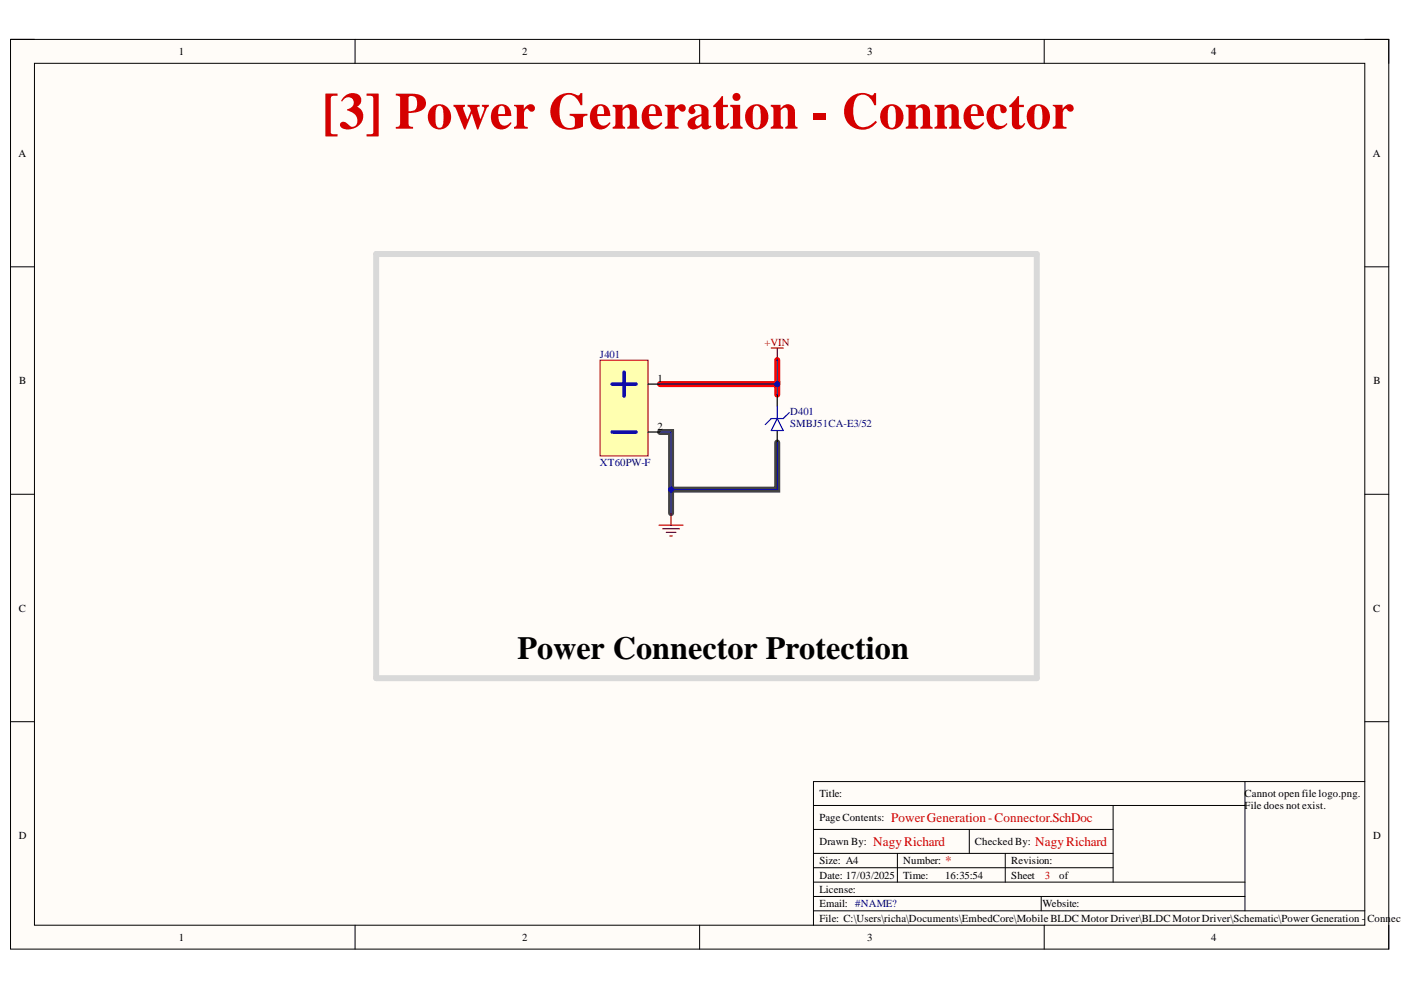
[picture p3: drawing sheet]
<svg xmlns="http://www.w3.org/2000/svg" width="297mm" height="210mm" viewBox="0 0 297 210" stroke-linecap="round" stroke-linejoin="round" font-family="sans-serif">
<path d="M2.2 8.4h292.2v192.8h-292.2z" fill-rule="evenodd" fill="#fffcf8"/>
<path d="M2.2 8.4h292.2v192.8h-292.2z" fill="none" stroke="#000" stroke-width=".21"/>
<path d="M7.3 13.4h282.1v182.8h-282.1z" fill-rule="evenodd" fill="#fffcf8"/>
<g fill="none" stroke="#000" stroke-width=".21">
<path d="M2.2 8.3h5.1M7.3 13.4h282.1v182.8h-282.1zM75.3 8.3v5.1M148.3 8.3v5.1M221.4 8.4v5M289.4 8.4h5v5M2.2 56.6h5.1M289.4 56.6h5M2.2 104.8h5.1M289.4 104.8h5M2.2 153h5.1M289.4 153h5"/>
<path d="M172.5 175.9h63.5M172.5 170.8h91.5M205.5 175.9v5M236 170.8v16.2M264 165.7v27.4M289.4 165.7h-116.9v30.5M75.3 196.2v5M148.3 196.2v5M172.5 180.9h63.5M172.5 187h91.5M172.5 184h63.5M172.5 190.1h91.5"/>
<path d="M172.5 193.1h116.9M190.3 180.9v6.1M213.1 180.9v6.1M220.8 190.1v3M221.4 196.2v5M294.4 196.2v5"/>
</g>
<path d="M164.8 76.3v5.1M139.9 81.4h24.9v2.3" fill="none" stroke="#f00" stroke-width="1.3"/>
<path d="M139.9 91.6h2.4v12.2h22.5v-10M142.3 103.8v5" fill="none" stroke="#434343" stroke-width="1.3"/>
<path d="M127.2 76.4h10.2v20.3h-10.2z" fill-rule="evenodd" fill="#ffffb0"/>
<path d="M127.2 76.4h10.2v20.3h-10.2z" fill="none" stroke="#800000" stroke-width=".21"/>
<path d="M137.4 81.4h2.5M137.4 91.6h2.5M164.8 83.7v2.5M164.8 91.3v2.5" fill="none" stroke="#000" stroke-width=".25"/>
<path d="M132.3 78.9v5.1M129.8 81.4h5.1M129.8 91.6h5.1" fill="none" stroke="#00f" stroke-width=".76"/>
<path d="M164.8 88.7l1.3 2.6h-2.6zM164.8 86.2v2.5M167.3 87.5l-1.2 1.2h-2.6l-1.3 1.3" fill="none" stroke="#00f" stroke-width=".25"/>
<path d="M163.5 73.8h2.6M164.8 73.8v2.5M139.7 111.3h5.1M140.5 112.1h3.6M141.3 112.9h2M142 113.6h.5M142.3 108.8v2.5" fill="none" stroke="#800000" stroke-width=".25"/>
<path d="M79.8 53.9h140v89.9h-140z" fill="none" stroke="#d9d9d9" stroke-width="1.3"/>
<path d="M139.9 81.4h24.9v2.3" fill="none" stroke="#000080" stroke-width=".25"/>
<circle cx="164.8" cy="81.4" r=".51" fill="#000080"/>
<circle cx="164.8" cy="81.4" r=".51" fill="none" stroke="#000080" stroke-width=".21"/>
<path d="M139.9 91.6h2.4v12.2h22.5v-10" fill="none" stroke="#000080" stroke-width=".25"/>
<circle cx="142.3" cy="103.8" r=".51" fill="#000080"/>
<circle cx="142.3" cy="103.8" r=".51" fill="none" stroke="#000080" stroke-width=".21"/>
<path d="M142.3 103.8v5" fill="none" stroke="#000080" stroke-width=".25"/>
<circle cx="142.3" cy="103.8" r=".51" fill="#000080"/>
<circle cx="142.3" cy="103.8" r=".51" fill="none" stroke="#000080" stroke-width=".21"/>
<path d="M164.8 76.3v5.1" fill="none" stroke="#000080" stroke-width=".25"/>
<circle cx="164.8" cy="81.4" r=".51" fill="#000080"/>
<circle cx="164.8" cy="81.4" r=".51" fill="none" stroke="#000080" stroke-width=".21"/>
<text font-size="11" fill="#d50000" x="68.3" y="27.3">[3] Power Generation - Connector</text>
<text font-size="6.8" x="109.7" y="139.8">Power Connector Protection</text>
<g font-size="2.8" fill="#d50000">
<text x="185.1" y="179.4">NagyRichard</text>
<text x="189" y="174.3">PowerGeneration-Connector.SchDoc</text>
<text x="219.5" y="179.4">NagyRichard</text>
<text x="200.4" y="183.4">*</text>
</g>
<g font-size="2.3">
<text x="37.9" y="11.7">1</text>
<text x="110.7" y="11.7">2</text>
<text x="183.9" y="11.7">3</text>
<text x="256.8" y="11.7">4</text>
<text x="3.9" y="33.3">A</text>
<text x="291" y="33.3">A</text>
<text x="4.1" y="81.4">B</text>
<text x="139.4" y="80.9">1</text>
<text x="291.2" y="81.4">B</text>
<text x="139.4" y="91.2">2</text>
<text x="4" y="129.7">C</text>
<text x="291.1" y="129.7">C</text>
<text x="173.7" y="169">Title:</text>
<text x="263.9" y="169">Cannot open file logo.png.</text>
<text x="263.9" y="171.6">File does not exist.</text>
<text x="4" y="177.9">D</text>
<text x="173.7" y="179.2">Drawn By:</text>
<text x="173.7" y="174.1">Page Contents:</text>
<text x="206.7" y="179.2">Checked By:</text>
<text x="291.1" y="177.9">D</text>
<text x="173.7" y="183.2">Size: A4</text>
<text x="191.5" y="183.2">Number:</text>
<text x="214.4" y="183.2">Revision:</text>
<text x="173.7" y="186.3">Date: 17/03/2025</text>
<text x="173.7" y="189.3">License:</text>
<text x="191.5" y="186.3">Time:</text>
<text x="200.4" y="186.3">16:35:54</text>
<text x="214.4" y="186.3">Sheet</text>
<text x="224.6" y="186.3">of</text>
<text x="173.7" y="195.4">File: C:\Users\richa\Documents\EmbedCore\Mobile BLDC Motor Driver\BLDC Motor Driver\Schematic\Power Generation -</text>
<text x="173.7" y="192.4">Email: #NAME?</text>
<text x="221" y="192.4">Website:</text>
<text x="289.9" y="195.4">Conn</text>
<text x="295" y="195.4">ecto</text>
<text x="37.9" y="199.5">1</text>
<text x="110.7" y="199.5">2</text>
<text x="183.9" y="199.5">3</text>
<text x="256.8" y="199.5">4</text>
</g>
<g font-size="2.3" fill="#000080">
<text x="127.2" y="75.9">J401</text>
<text x="167.6" y="88">D401</text>
<text x="167.6" y="90.6">SMBJ51CA-E3/52</text>
<text x="127.2" y="98.8">XT60PW-F</text>
</g>
<text font-size="2.3" fill="#800000" x="162.1" y="73.3">+VIN</text>
<text font-size="2.3" fill="#d50000" x="221.5" y="186.3">3</text>
</svg>
